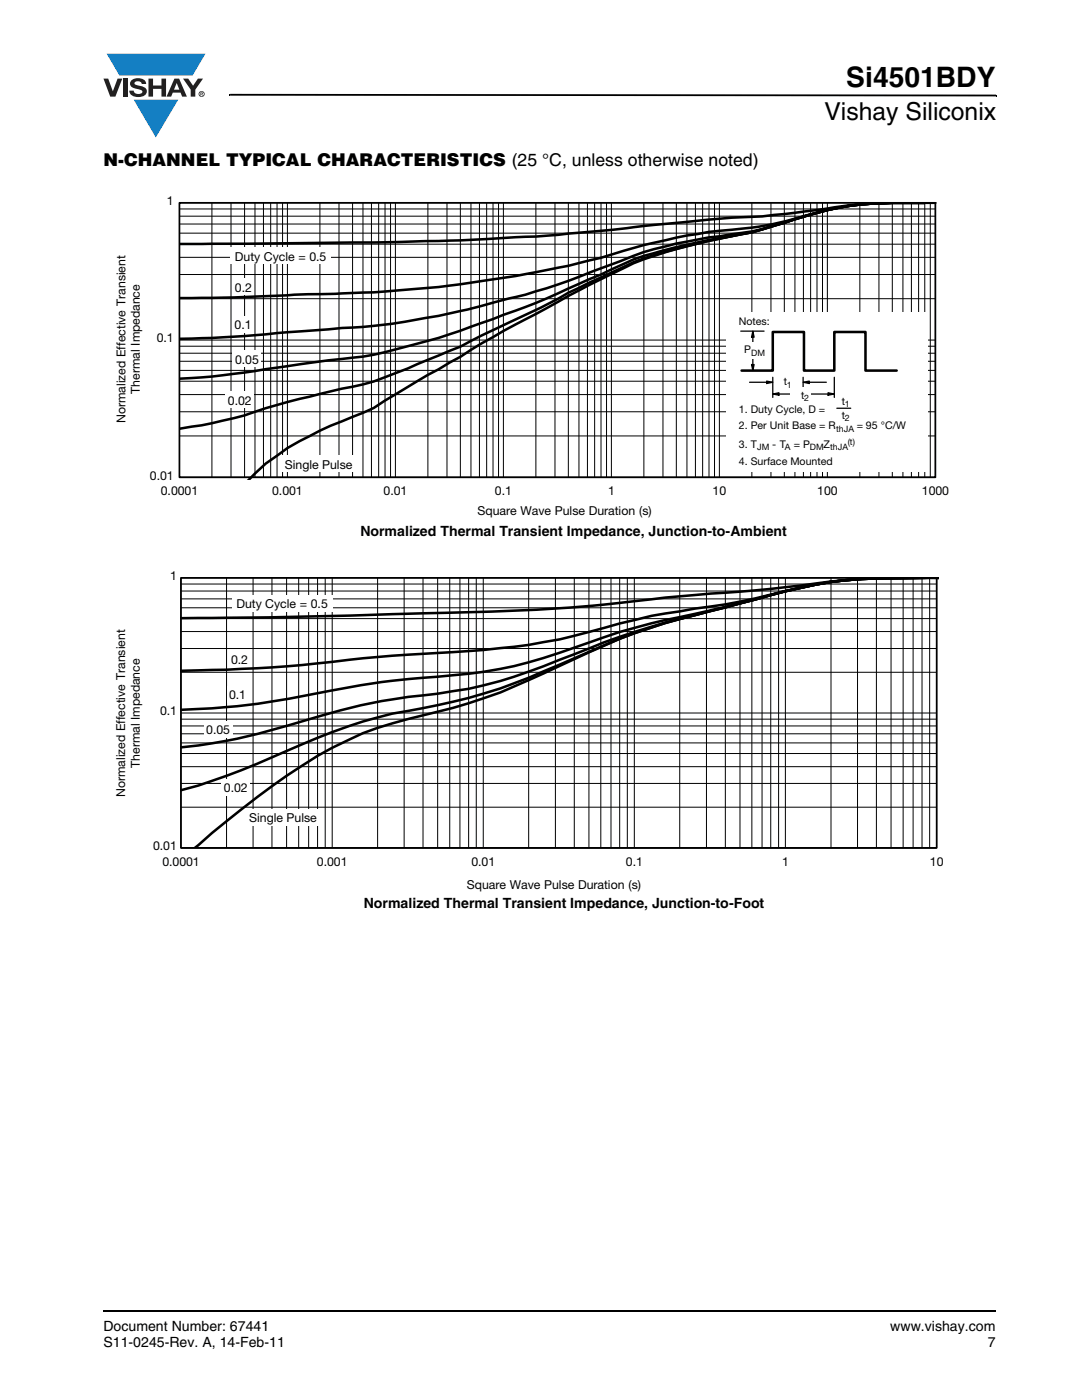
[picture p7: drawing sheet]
<svg xmlns="http://www.w3.org/2000/svg" width="216mm" height="279mm" viewBox="0 0 216 279" stroke-linecap="round" stroke-linejoin="round" font-family="sans-serif">
<path d="M20.5 261.5h.1v.4h-.1z" fill="#000"/>
<path d="M20.6 261.7h178.2" fill="none" stroke="#000" stroke-width=".36"/>
<path d="M20.6 10.7h20.4v16.7h-20.4z" fill="#fff"/>
<g fill="#147fc3">
<path d="M21.3 10.7h19.7l-2.6 4.4h-3.8h-10.8z"/>
<path d="M26.7 19.9h8.9l-4.5 7.5z"/>
</g>
<g fill="#231f20">
<path d="M20.6 15.7h1l.9 2.5 1-2.5h.9l-1.4 3.6h-1z"/>
<path d="M24.6 15.7h.9v3.6h-.9z"/>
<path d="M26.3 16a2.1 2.1 0 0 1 2.8 .3l.1 .5h-.9a.79 .79 0 0 0-.7-.6 .79 .79 0 0 0-.8 .4l.3 .3 1 .3a1.08 1.08 0 0 1 1.2 1 1.08 1.08 0 0 1-1.1 1.1 1.73 1.73 0 0 1-2.4-1.2h.9a.96 .96 0 0 0 .8 .6 .96 .96 0 0 0 .9-.4 1.31 1.31 0 0 0-1.2-.6 1.03 1.03 0 0 1-1.1-.5 1.03 1.03 0 0 1 .2-1.2z"/>
<path d="M29.6 15.7h.9v1.4h1.7v-1.4h.9v3.6h-.9v-1.6h-1.7v1.6h-.9z"/>
<path d="M36.5 15.7h1.1l.9 1.4 1-1.4h1l-1.5 2.2v1.4h-.9v-1.4z"/>
<path d="M35.3 16.6l.5 1.3h-1.1zM34.8 15.7l-1.6 3.6h1l.3-.8h1.5l.3 .8h1l-1.6-3.6z"/>
<path d="M39.8 18.8a.46 .46 0 0 1 .9 0 .46 .46 0 0 1-.9 0zM39.6 18.8a.6 .6 0 0 0 1.2 0 .6 .6 0 0 0-1.2 0z"/>
<path d="M40.1 18.5h.2v.2h-.2zM40 18.4v.7h.1v-.3l.4 .3-.2-.3 .2-.2-.1-.1z"/>
</g>
<path d="M45.7 18.7h.2v.4h-.2zM45.9 18.7l152.9 .2v.3l-152.9-.1zM198.8 18.9h.1v.3h-.1z" fill="#000"/>
<g fill="#fff">
<path d="M23 38.9h166.4v65.8h-166.4z"/>
<path d="M35.8 40.5h150.8v54.8h-150.8z"/>
</g>
<g fill="none" stroke="#000" stroke-width=".2">
<path d="M35.8 59.6h150.8M35.8 54.8h150.8M35.8 51.4h150.8M35.8 48.7h150.8M35.8 46.5h150.8M35.8 44.7h150.8M35.8 43.1h150.8M35.8 41.7h150.8M42.3 40.5v54.8M46.1 40.5v54.8M48.8 40.5v54.8M50.9 40.5v54.8"/>
<path d="M52.6 40.5v54.8M54 40.5v54.8M55.3 40.5v54.8M56.4 40.5v54.8M57.4 40.5v54.8M63.8 40.5v54.8M67.6 40.5v54.8M70.4 40.5v54.8M72.4 40.5v54.8M74.1 40.5v54.8M75.6 40.5v54.8M76.8 40.5v54.8"/>
<path d="M77.9 40.5v54.8M78.9 40.5v54.8M85.4 40.5v54.8M89.2 40.5v54.8M91.9 40.5v54.8M94 40.5v54.8M95.7 40.5v54.8M97.1 40.5v54.8M98.4 40.5v54.8M99.5 40.5v54.8M100.4 40.5v54.8M106.9 40.5v54.8"/>
<path d="M110.7 40.5v54.8M113.4 40.5v54.8M115.5 40.5v54.8M117.2 40.5v54.8M118.7 40.5v54.8M119.9 40.5v54.8M121 40.5v54.8M122 40.5v54.8M128.5 40.5v54.8M132.3 40.5v54.8M135 40.5v54.8M137.1 40.5v54.8"/>
<path d="M138.8 40.5v54.8M140.2 40.5v54.8M141.5 40.5v54.8M142.6 40.5v54.8M143.5 40.5v54.8M150 40.5v54.8M153.8 40.5v54.8M156.5 40.5v54.8M158.6 40.5v54.8M160.3 40.5v54.8M161.8 40.5v54.8M163 40.5v54.8"/>
<path d="M164.1 40.5v54.8M165.1 40.5v54.8M171.6 40.5v54.8M175.4 40.5v54.8M178 40.5v54.8M180.2 40.5v54.8M181.9 40.5v54.8M183.3 40.5v54.8M184.5 40.5v54.8M185.6 40.5v54.8M186.6 40.5v54.8M186.6 40.5h-150.8v54.8h150.8"/>
<path d="M35.8 78.7h150.8M35.8 76.1h150.8M35.8 73.9h150.8M35.8 72.1h150.8M35.8 70.5h150.8M35.8 69.1h150.8M35.8 67.9h150.8M35.8 87h150.8M35.8 82.2h150.8"/>
</g>
<path d="M35.8 40.5h150.8v54.8h-150.8z" fill="none" stroke="#000" stroke-width=".34"/>
<path d="M184.5 40.5a73.9 73.9 0 0 0-19.4 1.4l-4.3 1.2a116.6 116.6 0 0 1-19.3 5l-2.3 .5a72.2 72.2 0 0 0-19.3 6.8l-6.5 3-5.7 3.1-11.6 5.4a49.7 49.7 0 0 1-8.6 4.1l-8.6 3.5a39.3 39.3 0 0 1-10.7 3.1 184 184 0 0 0-19.4 5.3l-6.5 1.6-6.5 1.1M184.5 40.5h-6.4a58.9 58.9 0 0 0-20.2 3.5l-2 .6a69.3 69.3 0 0 1-12.4 2.9l-2 .4-8 1.8a50.8 50.8 0 0 0-13.6 5.1l-2.2 .9a152.8 152.8 0 0 1-17.2 7.1 162.7 162.7 0 0 1-28.1 8.4 379.8 379.8 0 0 0-23.6 3.1l-6.5 .9-6.5 .4M184.5 40.5h-6.4a58.3 58.3 0 0 0-19.5 3.2l-4.2 1.3a31.8 31.8 0 0 1-8.4 1.7 123.6 123.6 0 0 0-17.5 3.6l-9 3.4a120.7 120.7 0 0 1-20.6 6.6 152.5 152.5 0 0 1-28.5 5.1l-13 .9a244 244 0 0 1-21.6 1.3M184.5 40.5h-6.4a59.4 59.4 0 0 0-18.4 2.8l-1 .3a67 67 0 0 1-15.2 2.5 131.9 131.9 0 0 0-23.6 5.3 241.1 241.1 0 0 1-59.3 7.3l-13.9 .7-10.9 .1M184.5 40.5h-6.4l-4.3 .1-4.4 .4-3.2 .4a170.7 170.7 0 0 1-20.2 2l-17.5 1.7a464.7 464.7 0 0 1-45.3 3.1l-8.6 .2-38.8 .3M186.6 40.5a151.6 151.6 0 0 0-15 .3 65.3 65.3 0 0 0-15.1 3.7l-2.1 .5a42.4 42.4 0 0 1-8.4 2.1 121.6 121.6 0 0 0-19.6 5.4 367.3 367.3 0 0 0-21.5 11.2l-8.8 4.8-4.2 2.7a259.7 259.7 0 0 0-17.3 10.2l-4.2 1.8a77.9 77.9 0 0 0-13 6.2l-4.4 3.1-3.3 3.1" fill="none" stroke="#000" stroke-width=".51"/>
<g fill="#fff">
<path d="M46 49.4h20v3.2h-20z"/>
<path d="M46.5 55.6h4.2v3.2h-4.2z"/>
<path d="M46.4 63.1h4.2v3.2h-4.2z"/>
<path d="M46.4 69.9h5.7v3.2h-5.7z"/>
<path d="M45 78.2h5.7v3.2h-5.7z"/>
<path d="M56.1 90.9h15v3.2h-15z"/>
<path d="M145 62.3h40.1v31.7h-40.1z"/>
</g>
<path d="M147.8 66.1h4.7M149.6 76.3h3.7M153 76.1l1.2 .2-1.2 .2zM154.2 78.6l1.2-.2v.5zM154.2 75.3v4M155.1 78.6h3.7M160.3 76.3l1.2-.2v.4zM160.3 75.3v2M161.1 76.3h3.8M161.8 78.6h3.8M165.2 78.4l1.3 .2-1.3 .3zM166.5 75.3v4" fill="none" stroke="#000" stroke-width=".25"/>
<path d="M153 76.1l1.2 .2-1.2 .2zM154.2 78.6l1.2-.2v.5zM160.3 76.3l1.2-.2v.4zM165.2 78.4l1.3 .2-1.3 .3z" fill="#000"/>
<g fill="#fff">
<path d="M154.7 74.6h4.1v2.6h-4.1z"/>
<path d="M157.7 77.3h4.1v2.5h-4.1z"/>
</g>
<path d="M150 72.8h.5l-.3 1.2zM150.2 66.1l.3 1.2h-.5z" fill="#000"/>
<path d="M150 72.8h.5l-.3 1.2zM150.2 66.1l.3 1.2h-.5zM150.2 67v6.1" fill="none" stroke="#000" stroke-width=".25"/>
<path d="M147.6 68.3h5.7v3.3h-5.7z" fill="#fff"/>
<path d="M148 74h6.2v-7.7h6.2v7.7h6.1v-7.7h6.2v7.7h6.2" fill="none" stroke="#000" stroke-width=".51"/>
<path d="M167 81.5h2.8" fill="none" stroke="#000" stroke-width=".25"/>
<g fill="#fff">
<path d="M23 113.8h165.3v65.1h-165.3z"/>
<path d="M36.1 115.3h150.8v53.9h-150.8z"/>
</g>
<g fill="none" stroke="#000" stroke-width=".2">
<path d="M36.1 119.5h150.8M36.1 118h150.8M36.1 116.6h150.8M36.1 115.3h150.8v53.9h-150.8zM45.2 115.3v53.9M50.5 115.3v53.9M54.3 115.3v53.9M57.2 115.3v53.9M59.6 115.3v53.9M61.6 115.3v53.9M63.4 115.3v53.9M64.9 115.3v53.9"/>
<path d="M66.3 115.3v53.9M75.3 115.3v53.9M80.6 115.3v53.9M84.4 115.3v53.9M87.3 115.3v53.9M89.7 115.3v53.9M91.8 115.3v53.9M93.5 115.3v53.9M95 115.3v53.9M96.4 115.3v53.9M105.5 115.3v53.9M110.8 115.3v53.9"/>
<path d="M114.6 115.3v53.9M117.5 115.3v53.9M119.9 115.3v53.9M121.9 115.3v53.9M123.7 115.3v53.9M125.2 115.3v53.9M126.6 115.3v53.9M135.6 115.3v53.9M141 115.3v53.9M144.7 115.3v53.9M147.7 115.3v53.9M150 115.3v53.9"/>
<path d="M152.1 115.3v53.9M153.8 115.3v53.9M155.4 115.3v53.9M156.7 115.3v53.9M165.8 115.3v53.9M171.1 115.3v53.9M174.9 115.3v53.9M177.8 115.3v53.9M180.2 115.3v53.9M182.2 115.3v53.9M184 115.3v53.9M185.5 115.3v53.9"/>
<path d="M36.1 134.2h150.8M36.1 129.4h150.8M36.1 126h150.8M36.1 123.5h150.8M36.1 121.3h150.8M36.1 156.4h150.8M36.1 153h150.8M36.1 150.4h150.8M36.1 148.3h150.8M36.1 146.4h150.8M36.1 144.9h150.8M36.1 143.5h150.8"/>
<path d="M36.1 142.3h150.8M36.1 161.1h150.8"/>
</g>
<path d="M36.1 115.3h150.8v53.9h-150.8z" fill="none" stroke="#000" stroke-width=".34"/>
<path d="M187.3 115.3h-1.4a243.9 243.9 0 0 0-17.2 .5 111.1 111.1 0 0 0-18 3.8l-3 .8a310.3 310.3 0 0 0-24 6.7l-12 4.6a90.6 90.6 0 0 1-30.2 7.4 139.2 139.2 0 0 0-23.4 5.5 111.5 111.5 0 0 1-22 4.6M187.3 115.3h-1.4a243.9 243.9 0 0 0-17.2 .5 111.1 111.1 0 0 0-18 3.8l-15.1 3.6a120.8 120.8 0 0 0-18.1 5 97.2 97.2 0 0 1-24 6.3l-3.1 .3a176 176 0 0 0-21.3 2.5l-7.3 1.4a140.5 140.5 0 0 1-25.7 3M187.3 115.3h-1.4a243.9 243.9 0 0 0-17.2 .5 129.5 129.5 0 0 0-18 3.6 101.6 101.6 0 0 1-12.1 2.1l-3 .5a77.5 77.5 0 0 0-11.9 2.4l-3.2 .9a123.2 123.2 0 0 1-27 4.6 398.9 398.9 0 0 0-33.3 2.8 387.6 387.6 0 0 1-24.1 1.2M187.3 115.3h-1.4a171.9 171.9 0 0 0-29.2 1.9l-9 .9a446.4 446.4 0 0 0-29.1 2.7 594.3 594.3 0 0 1-40.3 1.8l-20.2 .5-22 .3M36.1 157.7a131.3 131.3 0 0 0 21.1-7.8l3-1.3a90.5 90.5 0 0 1 24.2-7.3 111.6 111.6 0 0 0 27.3-8.7l5.8-2.5a129.7 129.7 0 0 1 24.3-8.2l8.9-2.3a86.9 86.9 0 0 1 25.3-4.2l11.3-.1h-1.4a243.6 243.6 0 0 0-17.2 .5 111.1 111.1 0 0 0-18 3.8l-8.9 2.3a129.9 129.9 0 0 0-30.1 11l-3.3 1.5a115 115 0 0 1-26.9 9.1 61.2 61.2 0 0 0-18.1 7.3 181.4 181.4 0 0 0-24.6 18.5" fill="none" stroke="#000" stroke-width=".51"/>
<g fill="#fff">
<path d="M46.3 118.8h20v3.3h-20z"/>
<path d="M45.7 129.8h4.2v3.4h-4.2z"/>
<path d="M45.3 136.8h4.2v3.4h-4.2z"/>
<path d="M40.7 143.9h5.7v3.3h-5.7z"/>
<path d="M44.3 155.5h5.6v3.4h-5.6z"/>
<path d="M49 161.5h15v3.3h-15z"/>
</g>
<text font-size="5.6" x="168.9" y="17.4">Si4501BDY</text>
<text font-size="4.9" x="164.5" y="24">Vishay Siliconix</text>
<text font-size="3.5" x="20.6" y="33">N-CHANNEL TYPICAL CHARACTERISTICS (25 °C, unless otherwise noted)</text>
<g font-size="2.8">
<text x="71.9" y="106.9">Normalized Thermal Transient Impedance, Junction-to-Ambient</text>
<text x="72.6" y="181.1">Normalized Thermal Transient Impedance, Junction-to-Foot</text>
<text x="20.6" y="265.6">Document Number: 67441</text>
<text x="20.6" y="268.8">S11-0245-Rev. A, 14-Feb-11</text>
<text x="177.7" y="265.6">www.vishay.com</text>
<text x="197.1" y="268.8">7</text>
</g>
<g font-size="2.5">
<text x="33.3" y="40.9">1</text>
<text x="46.9" y="52">Duty Cycle = 0.5</text>
<text x="46.9" y="58.3">0.2</text>
<text x="46.8" y="65.8">0.1</text>
<text x="31.3" y="68.3">0.1</text>
<text x="46.9" y="72.6">0.05</text>
<text x="27.9" y="78.6" transform="rotate(-90 27.9 78.6)">Thermal Impedance</text>
<text x="45.5" y="80.8">0.02</text>
<text x="25" y="84.4" transform="rotate(-90 25 84.4)">Normalized Effective Transient</text>
<text x="29.9" y="95.7">0.01</text>
<text x="56.8" y="93.6">Single Pulse</text>
<text x="32.1" y="98.8">0.0001</text>
<text x="54.3" y="98.8">0.001</text>
<text x="76.5" y="98.8">0.01</text>
<text x="98.8" y="98.8">0.1</text>
<text x="121.3" y="98.8">1</text>
<text x="142.2" y="98.8">10</text>
<text x="163.1" y="98.8">100</text>
<text x="183.9" y="98.8">1000</text>
<text x="95.3" y="102.8">Square Wave Pulse Duration (s)</text>
<text x="34" y="115.8">1</text>
<text x="47.2" y="121.4">Duty Cycle = 0.5</text>
<text x="46.1" y="132.4">0.2</text>
<text x="31.9" y="142.8">0.1</text>
<text x="45.7" y="139.5">0.1</text>
<text x="41.1" y="146.5">0.05</text>
<text x="27.9" y="153.2" transform="rotate(-90 27.9 153.2)">Thermal Impedance</text>
<text x="25" y="159.1" transform="rotate(-90 25 159.1)">Normalized Effective Transient</text>
<text x="44.7" y="158.2">0.02</text>
<text x="49.7" y="164.1">Single Pulse</text>
<text x="30.6" y="169.7">0.01</text>
<text x="32.4" y="172.7">0.0001</text>
<text x="63.2" y="172.7">0.001</text>
<text x="94.1" y="172.7">0.01</text>
<text x="124.9" y="172.7">0.1</text>
<text x="156.1" y="172.7">1</text>
<text x="185.6" y="172.7">10</text>
<text x="93.2" y="177.5">Square Wave Pulse Duration (s)</text>
</g>
<g font-size="2.1">
<text x="147.4" y="64.8">Notes:</text>
<text x="148.5" y="70.5">P</text>
<text x="156.4" y="76.9">t</text>
<text x="147.4" y="82.4">1. Duty Cycle, D =</text>
<text x="159.9" y="79.5">t</text>
<text x="168" y="80.7">t</text>
<text x="168" y="83.6">t</text>
<text x="147.4" y="89.4">3. T</text>
<text x="147.4" y="85.7">2. Per Unit Base = R</text>
<text x="154.1" y="89.4">- T</text>
<text x="158.4" y="89.4">= P</text>
<text x="164.3" y="89.4">Z</text>
<text x="170.9" y="85.7">= 95 °C/W</text>
<text x="147.4" y="92.8">4. Surface Mounted</text>
</g>
<g font-size="1.8">
<text x="149.9" y="71">DM</text>
<text x="157" y="77.3">1</text>
<text x="160.4" y="80">2</text>
<text x="168.6" y="81.2">1</text>
<text x="151.1" y="89.9">JM</text>
<text x="156.6" y="89.9">A</text>
<text x="161.6" y="89.9">DM</text>
<text x="165.6" y="89.9">thJA</text>
<text x="166.8" y="86.2">thJA</text>
<text x="168.6" y="84">2</text>
<text x="169.2" y="88.8">(t)</text>
</g>
</svg>
